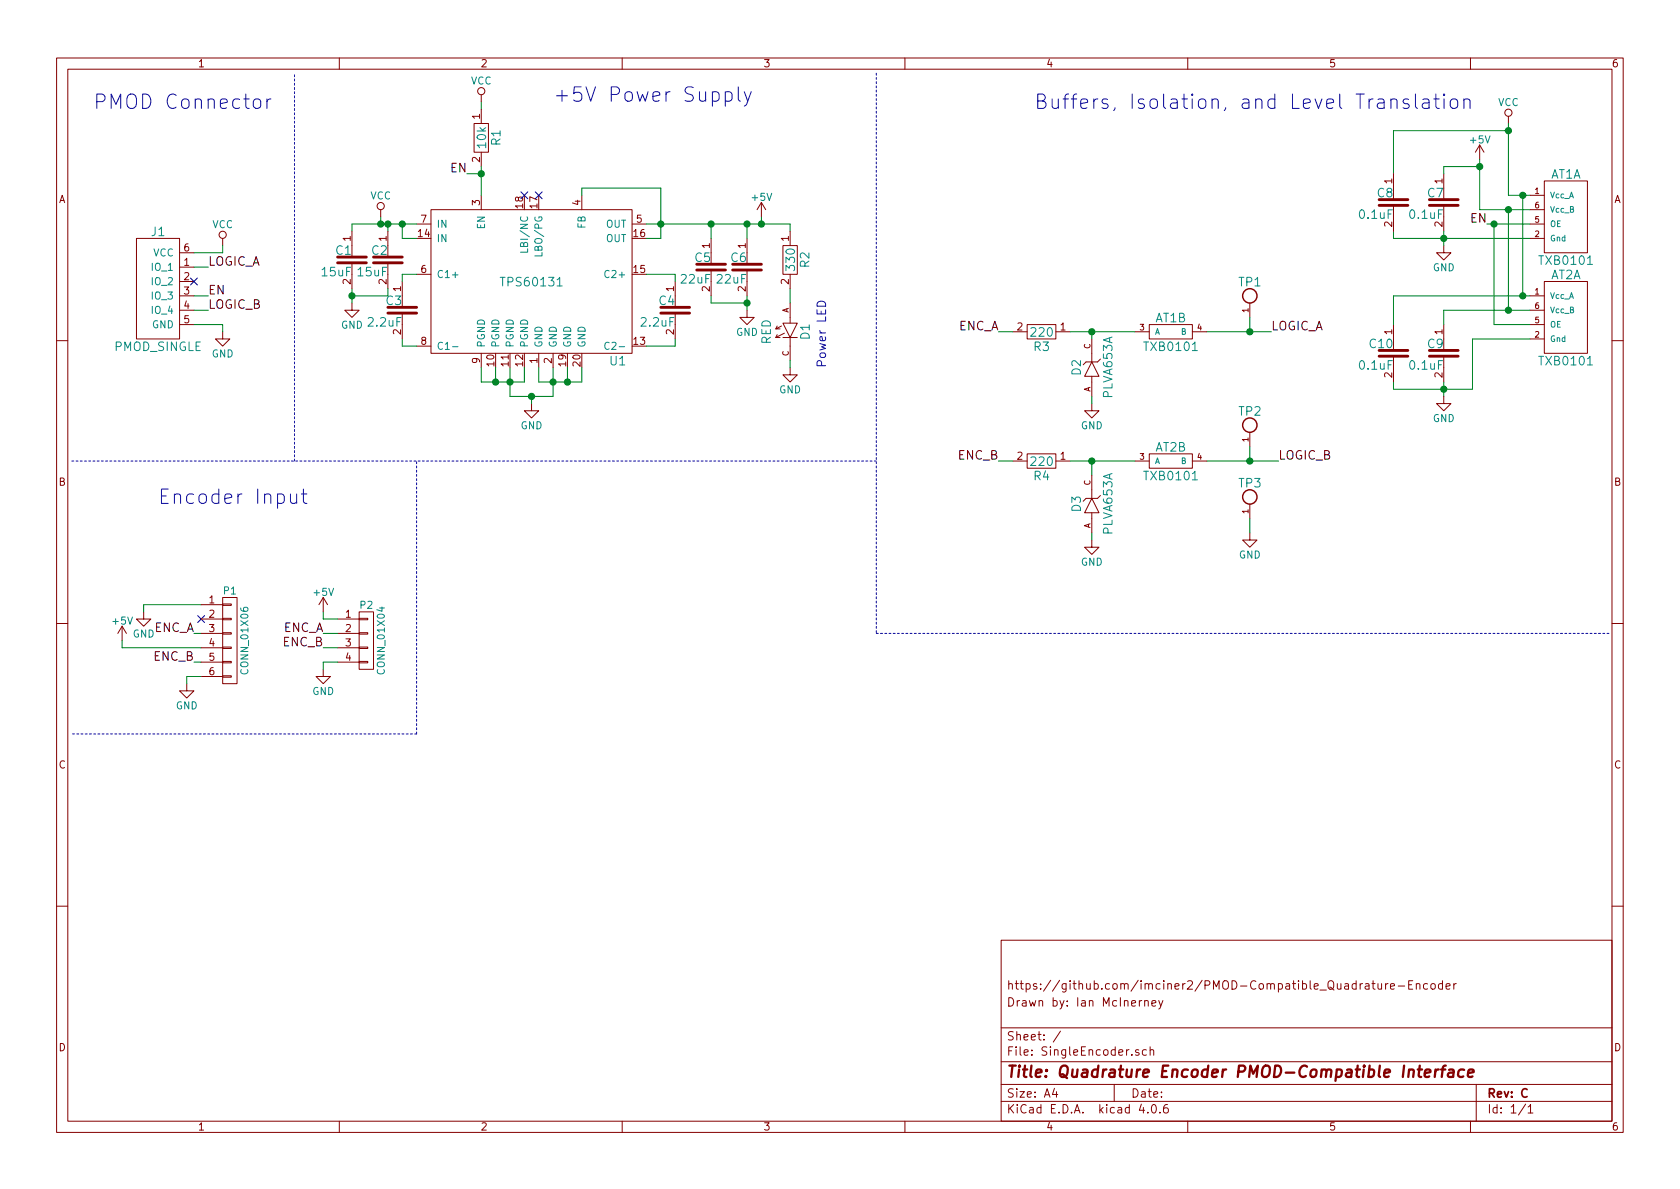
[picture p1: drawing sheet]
EESchema Schematic File Version 2
LIBS:Amplifiers
LIBS:Connectors
LIBS:DataStorage
LIBS:Diodes
LIBS:Microprocessors
LIBS:MiscellaneousDevices
LIBS:Passives
LIBS:PMOD
LIBS:PowerComponents
LIBS:RepeaterParts
LIBS:RF_OEM_Parts
LIBS:Sensors
LIBS:TransistorParts
LIBS:LogicDevices
LIBS:SingleEncoder-cache
EELAYER 25 0
EELAYER END
$Descr A4 11693 8268
encoding utf-8
Sheet 1 1
Title "Quadrature Encoder PMOD-Compatible Interface"
Date ""
Rev "C"
Comp ""
Comment1 "Drawn by: Ian McInerney"
Comment2 "https://github.com/imciner2/PMOD-Compatible_Quadrature-Encoder"
Comment3 ""
Comment4 ""
$EndDescr
$Comp
L TPS60131 U1
U 1 1
P 3700 1950
F 0 "U1" H 4300 1400 60  0000 C CNN
F 1 "TPS60131" H 3700 1950 60  0000 C CNN
F 2 "SMD:SSOP_20_4.5mm_6.6mm_0.65mm_PWP" H 3300 1700 60  0001 C CNN
F 3 "http://www.ti.com/lit/ds/symlink/tps60130.pdf" H 3300 1700 60  0001 C CNN
F 4 "296-2272-5-ND" H 3700 1950 60  0001 C CNN "DigikeyNumber"
F 5 "Texas Instruments" H 3700 1950 60  0001 C CNN "Manufacturer"
F 6 "TPS60131PWP" H 3700 1950 60  0001 C CNN "ManufacturerNumber"
	1    3700 1950
	1    0    0    -1  
$EndComp
$Comp
L PMOD_SINGLE J1
U 1 1
P 1100 2000
F 0 "J1" H 1100 2400 60  0000 C CNN
F 1 "PMOD_SINGLE" H 1100 1600 60  0000 C CNN
F 2 "Connectors:PMOD_SINGLE_MALE" H 1250 2000 60  0001 C CNN
F 3 "" H 1250 2000 60  0000 C CNN
F 4 "609-3313-ND" H 1100 2000 60  0001 C CNN "DigikeyNumber"
F 5 "FCI" H 1100 2000 60  0001 C CNN "Manufacturer"
F 6 "68016-106HLF" H 1100 2000 60  0001 C CNN "ManufacturerNumber"
	1    1100 2000
	1    0    0    -1  
$EndComp
$Comp
L GND #PWR01
U 1 1
P 1550 2300
F 0 "#PWR01" H 1550 2050 50  0001 C CNN
F 1 "GND" H 1550 2150 50  0000 C CNN
F 2 "" H 1550 2300 60  0000 C CNN
F 3 "" H 1550 2300 60  0000 C CNN
	1    1550 2300
	1    0    0    -1  
$EndComp
$Comp
L VCC #PWR02
U 1 1
P 1550 1700
F 0 "#PWR02" H 1550 1550 50  0001 C CNN
F 1 "VCC" H 1550 1850 50  0000 C CNN
F 2 "" H 1550 1700 60  0000 C CNN
F 3 "" H 1550 1700 60  0000 C CNN
	1    1550 1700
	1    0    0    -1  
$EndComp
Wire Wire Line
	1550 1700 1550 1750
Wire Wire Line
	1550 1750 1350 1750
Wire Wire Line
	1550 2250 1550 2300
Wire Wire Line
	1350 2250 1550 2250
Wire Wire Line
	2450 1550 2900 1550
Wire Wire Line
	2650 1550 2650 1500
Wire Wire Line
	2900 1650 2800 1650
Wire Wire Line
	2800 1650 2800 1550
Connection ~ 2800 1550
$Comp
L RES R1
U 1 1
P 3350 950
F 0 "R1" V 3450 950 60  0000 C CNN
F 1 "10k" V 3350 950 60  0000 C CNN
F 2 "SMD:SMD_0805" V 3090 850 60  0001 C CNN
F 3 "" V 3190 950 60  0001 C CNN
F 4 "RMCF0805FT10K0CT-ND" H 3350 950 60  0001 C CNN "DigikeyNumber"
F 5 "Stackpole Electronics Inc" H 3350 950 60  0001 C CNN "Manufacturer"
F 6 "RMCF0805FT10K0" H 3350 950 60  0001 C CNN "ManufacturerNumber"
	1    3350 950 
	1    0    0    -1  
$EndComp
Wire Wire Line
	3350 1150 3350 1350
Text Label 3250 1200 2    60   ~ 0
EN
Connection ~ 3350 1200
Wire Wire Line
	3350 750  3350 700 
$Comp
L VCC #PWR03
U 1 1
P 2650 1500
F 0 "#PWR03" H 2650 1350 50  0001 C CNN
F 1 "VCC" H 2650 1650 50  0000 C CNN
F 2 "" H 2650 1500 60  0000 C CNN
F 3 "" H 2650 1500 60  0000 C CNN
	1    2650 1500
	1    0    0    -1  
$EndComp
$Comp
L CAP C3
U 1 1
P 2800 2150
F 0 "C3" H 2800 2220 60  0000 R CNN
F 1 "2.2uF" H 2800 2070 60  0000 R CNN
F 2 "SMD:SMD_0805" V 2540 2050 60  0001 C CNN
F 3 "" V 2640 2150 60  0001 C CNN
F 4 "311-3425-1-ND" H 2800 2150 60  0001 C CNN "DigikeyNumber"
F 5 "Yageo" H 2800 2150 60  0001 C CNN "Manufacturer"
F 6 "CC0805KRX5R6BB225" H 2800 2150 60  0001 C CNN "ManufacturerNumber"
	1    2800 2150
	1    0    0    -1  
$EndComp
$Comp
L CAP C4
U 1 1
P 4700 2150
F 0 "C4" H 4700 2220 60  0000 R CNN
F 1 "2.2uF" H 4700 2070 60  0000 R CNN
F 2 "SMD:SMD_0805" V 4440 2050 60  0001 C CNN
F 3 "" V 4540 2150 60  0001 C CNN
F 4 "311-3425-1-ND" H 4700 2150 60  0001 C CNN "DigikeyNumber"
F 5 "Yageo" H 4700 2150 60  0001 C CNN "Manufacturer"
F 6 "CC0805KRX5R6BB225" H 4700 2150 60  0001 C CNN "ManufacturerNumber"
	1    4700 2150
	1    0    0    -1  
$EndComp
Wire Wire Line
	2900 1900 2800 1900
Wire Wire Line
	2800 1900 2800 1950
Wire Wire Line
	2800 2350 2800 2400
Wire Wire Line
	2800 2400 2900 2400
Wire Wire Line
	4700 2350 4700 2400
Wire Wire Line
	4700 2400 4500 2400
Wire Wire Line
	4700 1950 4700 1900
Wire Wire Line
	4700 1900 4500 1900
Text Label 1450 2050 0    60   ~ 0
EN
Text Label 1450 1850 0    60   ~ 0
LOGIC_A
Text Label 1450 2150 0    60   ~ 0
LOGIC_B
Wire Wire Line
	1450 1850 1350 1850
Wire Wire Line
	1450 2050 1350 2050
$Comp
L VCC #PWR04
U 1 1
P 3350 700
F 0 "#PWR04" H 3350 550 50  0001 C CNN
F 1 "VCC" H 3350 850 50  0000 C CNN
F 2 "" H 3350 700 60  0000 C CNN
F 3 "" H 3350 700 60  0000 C CNN
	1    3350 700 
	1    0    0    -1  
$EndComp
$Comp
L CAP C6
U 1 1
P 5200 1850
F 0 "C6" H 5200 1920 60  0000 R CNN
F 1 "22uF" H 5200 1770 60  0000 R CNN
F 2 "SMD:SMD_0805" V 4940 1750 60  0001 C CNN
F 3 "" V 5040 1850 60  0001 C CNN
F 4 "1276-6786-1-ND" H 5200 1850 60  0001 C CNN "DigikeyNumber"
F 5 "Samsung Electro-Mechanics America, Inc." H 5200 1850 60  0001 C CNN "Manufacturer"
F 6 "CL21A226KPCLRNC" H 5200 1850 60  0001 C CNN "ManufacturerNumber"
	1    5200 1850
	1    0    0    -1  
$EndComp
$Comp
L GND #PWR05
U 1 1
P 5200 2150
F 0 "#PWR05" H 5200 1900 50  0001 C CNN
F 1 "GND" H 5200 2000 50  0000 C CNN
F 2 "" H 5200 2150 60  0000 C CNN
F 3 "" H 5200 2150 60  0000 C CNN
	1    5200 2150
	1    0    0    -1  
$EndComp
Wire Wire Line
	5200 2050 5200 2150
Wire Wire Line
	5200 1550 5200 1650
Wire Wire Line
	4500 1550 5500 1550
Wire Wire Line
	4600 1650 4500 1650
Connection ~ 4600 1550
$Comp
L +5V #PWR06
U 1 1
P 5300 1500
F 0 "#PWR06" H 5300 1350 50  0001 C CNN
F 1 "+5V" H 5300 1640 50  0000 C CNN
F 2 "" H 5300 1500 60  0000 C CNN
F 3 "" H 5300 1500 60  0000 C CNN
	1    5300 1500
	1    0    0    -1  
$EndComp
Wire Wire Line
	5300 1550 5300 1500
Wire Wire Line
	4600 1300 4600 1650
Wire Wire Line
	4050 1350 4050 1300
Wire Wire Line
	4050 1300 4600 1300
Wire Wire Line
	3250 1200 3350 1200
$Comp
L CAP C1
U 1 1
P 2450 1800
F 0 "C1" H 2450 1870 60  0000 R CNN
F 1 "15uF" H 2450 1720 60  0000 R CNN
F 2 "SMD:SMD_0805" V 2190 1700 60  0001 C CNN
F 3 "" V 2290 1800 60  0001 C CNN
F 4 "445-14362-1-ND" H 2450 1800 60  0001 C CNN "DigikeyNumber"
F 5 "TDK Corporation" H 2450 1800 60  0001 C CNN "Manufacturer"
F 6 "C2012X5R1A156M085AC" H 2450 1800 60  0001 C CNN "ManufacturerNumber"
	1    2450 1800
	1    0    0    -1  
$EndComp
$Comp
L GND #PWR07
U 1 1
P 2450 2100
F 0 "#PWR07" H 2450 1850 50  0001 C CNN
F 1 "GND" H 2450 1950 50  0000 C CNN
F 2 "" H 2450 2100 60  0000 C CNN
F 3 "" H 2450 2100 60  0000 C CNN
	1    2450 2100
	1    0    0    -1  
$EndComp
Wire Wire Line
	2450 1600 2450 1550
Connection ~ 2650 1550
Wire Wire Line
	2450 2000 2450 2100
$Comp
L GND #PWR08
U 1 1
P 3700 2800
F 0 "#PWR08" H 3700 2550 50  0001 C CNN
F 1 "GND" H 3700 2650 50  0000 C CNN
F 2 "" H 3700 2800 60  0000 C CNN
F 3 "" H 3700 2800 60  0000 C CNN
	1    3700 2800
	1    0    0    -1  
$EndComp
Wire Wire Line
	3750 2550 3750 2650
Wire Wire Line
	3750 2650 4050 2650
Wire Wire Line
	4050 2650 4050 2550
Connection ~ 3950 2650
Wire Wire Line
	3850 2750 3850 2550
Connection ~ 3850 2650
Wire Wire Line
	3650 2650 3650 2550
Wire Wire Line
	3350 2650 3650 2650
Wire Wire Line
	3350 2650 3350 2550
Connection ~ 3450 2650
Wire Wire Line
	3550 2550 3550 2750
Connection ~ 3550 2650
Text Notes 650  750  0    100  ~ 0
PMOD Connector
Wire Notes Line
	6100 500  6100 4400
Wire Notes Line
	500  3200 6100 3200
Text Notes 3850 700  0    100  ~ 0
+5V Power Supply
$Comp
L GND #PWR09
U 1 1
P 1000 4250
F 0 "#PWR09" H 1000 4000 50  0001 C CNN
F 1 "GND" H 1000 4100 50  0000 C CNN
F 2 "" H 1000 4250 60  0000 C CNN
F 3 "" H 1000 4250 60  0000 C CNN
	1    1000 4250
	1    0    0    -1  
$EndComp
$Comp
L +5V #PWR010
U 1 1
P 850 4450
F 0 "#PWR010" H 850 4300 50  0001 C CNN
F 1 "+5V" H 850 4590 50  0000 C CNN
F 2 "" H 850 4450 60  0000 C CNN
F 3 "" H 850 4450 60  0000 C CNN
	1    850  4450
	1    0    0    -1  
$EndComp
Text Label 1350 4400 2    60   ~ 0
ENC_A
Text Label 1350 4600 2    60   ~ 0
ENC_B
Wire Wire Line
	1400 4200 1000 4200
Wire Wire Line
	1000 4200 1000 4250
NoConn ~ 1350 1950
NoConn ~ 3750 1350
Wire Wire Line
	1400 4500 850  4500
Wire Wire Line
	850  4500 850  4450
NoConn ~ 1400 4300
Wire Wire Line
	1400 4400 1350 4400
Wire Wire Line
	1400 4600 1350 4600
Text Notes 1100 3500 0    100  ~ 0
Encoder Input
$Comp
L CONN_01X06 P1
U 1 1
P 1600 4450
F 0 "P1" H 1600 4800 50  0000 C CNN
F 1 "CONN_01X06" V 1700 4450 50  0000 C CNN
F 2 "Connectors:DIN_CUI_SDS-50J" H 1600 4450 60  0001 C CNN
F 3 "" H 1600 4450 60  0000 C CNN
F 4 "CP-2350-ND" H 1600 4450 60  0001 C CNN "DigikeyNumber"
F 5 "CUI Inc" H 1600 4450 60  0001 C CNN "Manufacturer"
F 6 "SDS-50J" H 1600 4450 60  0001 C CNN "ManufacturerNumber"
	1    1600 4450
	1    0    0    -1  
$EndComp
$Comp
L GND #PWR011
U 1 1
P 1300 4750
F 0 "#PWR011" H 1300 4500 50  0001 C CNN
F 1 "GND" H 1300 4600 50  0000 C CNN
F 2 "" H 1300 4750 60  0000 C CNN
F 3 "" H 1300 4750 60  0000 C CNN
	1    1300 4750
	1    0    0    -1  
$EndComp
Wire Wire Line
	1400 4700 1300 4700
Wire Wire Line
	1300 4700 1300 4750
Text Label 6950 2300 2    60   ~ 0
ENC_A
Text Label 6950 3200 2    60   ~ 0
ENC_B
Wire Wire Line
	6950 3200 7050 3200
Text Notes 7200 750  0    100  ~ 0
Buffers, Isolation, and Level Translation
NoConn ~ 3650 1350
$Comp
L RES R3
U 1 1
P 7250 2300
F 0 "R3" V 7350 2300 60  0000 C CNN
F 1 "220" V 7250 2300 60  0000 C CNN
F 2 "SMD:SMD_0805" V 6990 2200 60  0001 C CNN
F 3 "" V 7090 2300 60  0001 C CNN
F 4 "P220CCT-ND" H 7250 2300 60  0001 C CNN "DigikeyNumber"
F 5 "Panasonic Electronic Components" H 7250 2300 60  0001 C CNN "Manufacturer"
F 6 "ERJ-6ENF2200V" H 7250 2300 60  0001 C CNN "ManufacturerNumber"
	1    7250 2300
	0    1    1    0   
$EndComp
$Comp
L RES R4
U 1 1
P 7250 3200
F 0 "R4" V 7350 3200 60  0000 C CNN
F 1 "220" V 7250 3200 60  0000 C CNN
F 2 "SMD:SMD_0805" V 6990 3100 60  0001 C CNN
F 3 "" V 7090 3200 60  0001 C CNN
F 4 "P220CCT-ND" H 7250 3200 60  0001 C CNN "DigikeyNumber"
F 5 "Panasonic Electronic Components" H 7250 3200 60  0001 C CNN "Manufacturer"
F 6 "ERJ-6ENF2200V" H 7250 3200 60  0001 C CNN "ManufacturerNumber"
	1    7250 3200
	0    1    1    0   
$EndComp
$Comp
L GND #PWR012
U 1 1
P 10050 1700
F 0 "#PWR012" H 10050 1450 50  0001 C CNN
F 1 "GND" H 10050 1550 50  0000 C CNN
F 2 "" H 10050 1700 60  0000 C CNN
F 3 "" H 10050 1700 60  0000 C CNN
	1    10050 1700
	1    0    0    -1  
$EndComp
Wire Wire Line
	8400 3200 8900 3200
Text Label 8900 3200 0    60   ~ 0
LOGIC_B
Text Label 8850 2300 0    60   ~ 0
LOGIC_A
Wire Notes Line
	6100 4400 11200 4400
$Comp
L RES R2
U 1 1
P 5500 1800
F 0 "R2" V 5600 1800 60  0000 C CNN
F 1 "330" V 5500 1800 60  0000 C CNN
F 2 "SMD:SMD_0805" V 5240 1700 60  0001 C CNN
F 3 "" V 5340 1800 60  0001 C CNN
F 4 "P330CCT-ND" H 5500 1800 60  0001 C CNN "DigikeyNumber"
F 5 "Panasonic Electronic Components" H 5500 1800 60  0001 C CNN "Manufacturer"
F 6 "ERJ-6ENF3300V" H 5500 1800 60  0001 C CNN "ManufacturerNumber"
	1    5500 1800
	1    0    0    -1  
$EndComp
$Comp
L D_LED D1
U 1 1
P 5500 2300
F 0 "D1" V 5390 2300 60  0000 C CNN
F 1 "RED" V 5660 2300 60  0000 C CNN
F 2 "LEDs:LED_1206" H 5500 2280 60  0001 C CNN
F 3 "" H 5500 2280 60  0001 C CNN
F 4 "754-1137-1-ND" H 5500 2300 60  0001 C CNN "DigikeyNumber"
F 5 "Kingbright" H 5500 2300 60  0001 C CNN "Manufacturer"
F 6 "APT3216EC" H 5500 2300 60  0001 C CNN "ManufacturerNumber"
	1    5500 2300
	-1   0    0    1   
$EndComp
$Comp
L GND #PWR013
U 1 1
P 5500 2550
F 0 "#PWR013" H 5500 2300 50  0001 C CNN
F 1 "GND" H 5500 2400 50  0000 C CNN
F 2 "" H 5500 2550 60  0000 C CNN
F 3 "" H 5500 2550 60  0000 C CNN
	1    5500 2550
	1    0    0    -1  
$EndComp
Wire Wire Line
	5500 2500 5500 2550
Wire Wire Line
	5500 2000 5500 2100
Wire Wire Line
	5500 1550 5500 1600
Connection ~ 5300 1550
Text Notes 5750 2550 1    60   ~ 0
Power LED
$Comp
L TEST_POINT TP1
U 1 1
P 8700 2100
F 0 "TP1" H 8700 2250 60  0000 C CNN
F 1 "TEST_POINT" H 8700 2350 60  0001 C CNN
F 2 "Connectors:TESTPOINT_063" H 8700 2100 60  0001 C CNN
F 3 "http://www.keyelco.com/product-pdf.cfm?p=1322" H 8700 2100 60  0001 C CNN
F 4 "36-5013-ND" H 8700 2100 60  0001 C CNN "DigikeyNumber"
F 5 "Keystone Electronics" H 8700 2100 60  0001 C CNN "Manufacturer"
F 6 "5013" H 8700 2100 60  0001 C CNN "ManufacturerNumber"
	1    8700 2100
	1    0    0    -1  
$EndComp
$Comp
L TEST_POINT TP2
U 1 1
P 8700 3000
F 0 "TP2" H 8700 3150 60  0000 C CNN
F 1 "TEST_POINT" H 8700 3250 60  0001 C CNN
F 2 "Connectors:TESTPOINT_063" H 8700 3000 60  0001 C CNN
F 3 "http://www.keyelco.com/product-pdf.cfm?p=1322" H 8700 3000 60  0001 C CNN
F 4 "36-5013-ND" H 8700 3000 60  0001 C CNN "DigikeyNumber"
F 5 "Keystone Electronics" H 8700 3000 60  0001 C CNN "Manufacturer"
F 6 "5013" H 8700 3000 60  0001 C CNN "ManufacturerNumber"
	1    8700 3000
	1    0    0    -1  
$EndComp
Wire Wire Line
	8700 3100 8700 3200
Connection ~ 8700 3200
$Comp
L TEST_POINT TP3
U 1 1
P 8700 3500
F 0 "TP3" H 8700 3650 60  0000 C CNN
F 1 "TEST_POINT" H 8700 3750 60  0001 C CNN
F 2 "Connectors:TESTPOINT_063" H 8700 3500 60  0001 C CNN
F 3 "http://www.keyelco.com/product-pdf.cfm?p=1320" H 8700 3500 60  0001 C CNN
F 4 "36-5011-ND" H 8700 3500 60  0001 C CNN "DigikeyNumber"
F 5 "Keystone Electronics" H 8700 3500 60  0001 C CNN "Manufacturer"
F 6 "5011" H 8700 3500 60  0001 C CNN "ManufacturerNumber"
	1    8700 3500
	1    0    0    -1  
$EndComp
$Comp
L GND #PWR014
U 1 1
P 8700 3700
F 0 "#PWR014" H 8700 3450 50  0001 C CNN
F 1 "GND" H 8700 3550 50  0000 C CNN
F 2 "" H 8700 3700 60  0000 C CNN
F 3 "" H 8700 3700 60  0000 C CNN
	1    8700 3700
	1    0    0    -1  
$EndComp
Wire Wire Line
	8700 3600 8700 3700
$Comp
L CAP C2
U 1 1
P 2700 1800
F 0 "C2" H 2700 1870 60  0000 R CNN
F 1 "15uF" H 2700 1720 60  0000 R CNN
F 2 "SMD:SMD_0805" V 2440 1700 60  0001 C CNN
F 3 "" V 2540 1800 60  0001 C CNN
F 4 "445-14362-1-ND" H 2700 1800 60  0001 C CNN "DigikeyNumber"
F 5 "TDK Corporation" H 2700 1800 60  0001 C CNN "Manufacturer"
F 6 "C2012X5R1A156M085AC" H 2700 1800 60  0001 C CNN "ManufacturerNumber"
	1    2700 1800
	1    0    0    -1  
$EndComp
Wire Wire Line
	2700 2000 2700 2050
Wire Wire Line
	2700 2050 2450 2050
Connection ~ 2450 2050
Wire Wire Line
	2700 1600 2700 1550
Connection ~ 2700 1550
$Comp
L CAP C5
U 1 1
P 4950 1850
F 0 "C5" H 4950 1920 60  0000 R CNN
F 1 "22uF" H 4950 1770 60  0000 R CNN
F 2 "SMD:SMD_0805" V 4690 1750 60  0001 C CNN
F 3 "" V 4790 1850 60  0001 C CNN
F 4 "1276-6786-1-ND" H 4950 1850 60  0001 C CNN "DigikeyNumber"
F 5 "Samsung Electro-Mechanics America, Inc." H 4950 1850 60  0001 C CNN "Manufacturer"
F 6 "CL21A226KPCLRNC" H 4950 1850 60  0001 C CNN "ManufacturerNumber"
	1    4950 1850
	1    0    0    -1  
$EndComp
Wire Wire Line
	4950 1650 4950 1550
Wire Wire Line
	4950 2050 4950 2100
Wire Wire Line
	4950 2100 5200 2100
Connection ~ 5200 2100
Connection ~ 5200 1550
Connection ~ 4950 1550
Wire Wire Line
	3450 2550 3450 2650
Wire Wire Line
	3950 2550 3950 2650
Wire Wire Line
	3700 2750 3700 2800
Connection ~ 3700 2750
Wire Wire Line
	3550 2750 3850 2750
$Comp
L CONN_01X04 P2
U 1 1
P 2550 4450
F 0 "P2" H 2550 4700 50  0000 C CNN
F 1 "CONN_01X04" V 2650 4450 50  0000 C CNN
F 2 "Connectors:CONN_2.54mm_1x4" H 2550 4450 60  0001 C CNN
F 3 "" H 2550 4450 60  0000 C CNN
	1    2550 4450
	1    0    0    -1  
$EndComp
$Comp
L GND #PWR015
U 1 1
P 2250 4650
F 0 "#PWR015" H 2250 4400 50  0001 C CNN
F 1 "GND" H 2250 4500 50  0000 C CNN
F 2 "" H 2250 4650 60  0000 C CNN
F 3 "" H 2250 4650 60  0000 C CNN
	1    2250 4650
	1    0    0    -1  
$EndComp
$Comp
L +5V #PWR016
U 1 1
P 2250 4250
F 0 "#PWR016" H 2250 4100 50  0001 C CNN
F 1 "+5V" H 2250 4390 50  0000 C CNN
F 2 "" H 2250 4250 60  0000 C CNN
F 3 "" H 2250 4250 60  0000 C CNN
	1    2250 4250
	1    0    0    -1  
$EndComp
Text Label 2250 4400 2    60   ~ 0
ENC_A
Text Label 2250 4500 2    60   ~ 0
ENC_B
Wire Wire Line
	2350 4600 2250 4600
Wire Wire Line
	2250 4600 2250 4650
Wire Wire Line
	2250 4500 2350 4500
Wire Wire Line
	2350 4400 2250 4400
Wire Wire Line
	2250 4250 2250 4300
Wire Wire Line
	2250 4300 2350 4300
Wire Notes Line
	2050 3200 2050 500 
Wire Notes Line
	2900 5100 2900 3200
Wire Notes Line
	2900 5100 500  5100
Wire Wire Line
	8400 2300 8850 2300
Wire Wire Line
	8700 2200 8700 2300
Connection ~ 8700 2300
$Comp
L +5V #PWR017
U 1 1
P 10300 1100
F 0 "#PWR017" H 10300 950 50  0001 C CNN
F 1 "+5V" H 10300 1240 50  0000 C CNN
F 2 "" H 10300 1100 60  0000 C CNN
F 3 "" H 10300 1100 60  0000 C CNN
	1    10300 1100
	1    0    0    -1  
$EndComp
Wire Wire Line
	10300 1100 10300 1450
$Comp
L VCC #PWR018
U 1 1
P 10500 850
F 0 "#PWR018" H 10500 700 50  0001 C CNN
F 1 "VCC" H 10500 1000 50  0000 C CNN
F 2 "" H 10500 850 60  0000 C CNN
F 3 "" H 10500 850 60  0000 C CNN
	1    10500 850 
	1    0    0    -1  
$EndComp
Wire Wire Line
	7450 3200 7900 3200
Wire Wire Line
	10500 850  10500 1350
Wire Wire Line
	10500 1350 10650 1350
Wire Wire Line
	10300 1450 10650 1450
Wire Wire Line
	9700 1650 10650 1650
Text Label 10350 1550 2    60   ~ 0
EN
$Comp
L CAP C7
U 1 1
P 10050 1400
F 0 "C7" H 10050 1470 60  0000 R CNN
F 1 "0.1uF" H 10050 1320 60  0000 R CNN
F 2 "SMD:SMD_0805" V 9790 1300 60  0001 C CNN
F 3 "" V 9890 1400 60  0001 C CNN
F 4 "311-1141-1-ND" H 10050 1400 60  0001 C CNN "DigikeyNumber"
F 5 "Yageo" H 10050 1400 60  0001 C CNN "Manufacturer"
F 6 "CC0805KRX7R8BB104" H 10050 1400 60  0001 C CNN "ManufacturerNumber"
	1    10050 1400
	1    0    0    -1  
$EndComp
$Comp
L CAP C9
U 1 1
P 10050 2450
F 0 "C9" H 10050 2520 60  0000 R CNN
F 1 "0.1uF" H 10050 2370 60  0000 R CNN
F 2 "SMD:SMD_0805" V 9790 2350 60  0001 C CNN
F 3 "" V 9890 2450 60  0001 C CNN
F 4 "311-1141-1-ND" H 10050 2450 60  0001 C CNN "DigikeyNumber"
F 5 "Yageo" H 10050 2450 60  0001 C CNN "Manufacturer"
F 6 "CC0805KRX7R8BB104" H 10050 2450 60  0001 C CNN "ManufacturerNumber"
	1    10050 2450
	1    0    0    -1  
$EndComp
Wire Wire Line
	7450 2300 7900 2300
Wire Wire Line
	10050 1200 10050 1150
Wire Wire Line
	9700 1600 9700 1650
Connection ~ 10050 1650
Wire Wire Line
	9700 900  9700 1200
Wire Wire Line
	10050 1150 10300 1150
Connection ~ 10300 1150
Wire Wire Line
	9700 900  10500 900 
Connection ~ 10500 900 
$Comp
L D_ZENER D2
U 1 1
P 7600 2550
F 0 "D2" V 7490 2550 60  0000 C CNN
F 1 "PLVA653A" V 7710 2550 60  0000 C CNN
F 2 "Diodes:DIODE_SOT-23-3" H 7600 2530 60  0001 C CNN
F 3 "" H 7600 2530 60  0001 C CNN
F 4 "568-6472-1-ND" H 7600 2550 60  0001 C CNN "DigikeyNumber"
F 5 "NXP" H 7600 2550 60  0001 C CNN "Manufacturer"
F 6 "PLVA653A,215" H 7600 2550 60  0001 C CNN "ManufacturerNumber"
	1    7600 2550
	1    0    0    -1  
$EndComp
Wire Wire Line
	7050 2300 6950 2300
Wire Wire Line
	7600 2350 7600 2300
Connection ~ 7600 2300
Wire Wire Line
	7600 3300 7600 3200
Connection ~ 7600 3200
$Comp
L GND #PWR019
U 1 1
P 7600 2800
F 0 "#PWR019" H 7600 2550 50  0001 C CNN
F 1 "GND" H 7600 2650 50  0000 C CNN
F 2 "" H 7600 2800 60  0000 C CNN
F 3 "" H 7600 2800 60  0000 C CNN
	1    7600 2800
	1    0    0    -1  
$EndComp
Wire Wire Line
	7600 2800 7600 2750
$Comp
L GND #PWR020
U 1 1
P 7600 3750
F 0 "#PWR020" H 7600 3500 50  0001 C CNN
F 1 "GND" H 7600 3600 50  0000 C CNN
F 2 "" H 7600 3750 60  0000 C CNN
F 3 "" H 7600 3750 60  0000 C CNN
	1    7600 3750
	1    0    0    -1  
$EndComp
Wire Wire Line
	7600 3700 7600 3750
$Comp
L D_ZENER D3
U 1 1
P 7600 3500
F 0 "D3" V 7490 3500 60  0000 C CNN
F 1 "PLVA653A" V 7710 3500 60  0000 C CNN
F 2 "Diodes:DIODE_SOT-23-3" H 7600 3480 60  0001 C CNN
F 3 "" H 7600 3480 60  0001 C CNN
F 4 "568-6472-1-ND" H 7600 3500 60  0001 C CNN "DigikeyNumber"
F 5 "NXP" H 7600 3500 60  0001 C CNN "Manufacturer"
F 6 "PLVA653A,215" H 7600 3500 60  0001 C CNN "ManufacturerNumber"
	1    7600 3500
	1    0    0    -1  
$EndComp
Wire Wire Line
	10350 1550 10650 1550
Wire Wire Line
	1450 2150 1350 2150
$Comp
L TXB0101 AT2
U 1 1
P 10900 2200
F 0 "AT2" H 10900 2500 60  0000 C CNN
F 1 "TXB0101" H 10900 1900 60  0000 C CNN
F 2 "SMD:SOT-23-6" H 11150 2150 60  0001 C CNN
F 3 "" H 11150 2150 60  0000 C CNN
F 4 "296-21664-1-ND" H 10900 2200 60  0001 C CNN "DigikeyNumber"
F 5 "Texas Instruments" H 10900 2200 60  0001 C CNN "Manufacturer"
F 6 "TXB0101DBVR" H 10900 2200 60  0001 C CNN "ManufacturerNumber"
	1    10900 2200
	1    0    0    -1  
$EndComp
$Comp
L TXB0101 AT1
U 1 1
P 10900 1500
F 0 "AT1" H 10900 1800 60  0000 C CNN
F 1 "TXB0101" H 10900 1200 60  0000 C CNN
F 2 "SMD:SOT-23-6" H 11150 1450 60  0001 C CNN
F 3 "" H 11150 1450 60  0000 C CNN
F 4 "296-21664-1-ND" H 10900 1500 60  0001 C CNN "DigikeyNumber"
F 5 "Texas Instruments" H 10900 1500 60  0001 C CNN "Manufacturer"
F 6 "TXB0101DBVR" H 10900 1500 60  0001 C CNN "ManufacturerNumber"
	1    10900 1500
	1    0    0    -1  
$EndComp
$Comp
L TXB0101 AT1
U 2 1
P 8150 2300
F 0 "AT1" H 8150 2400 60  0000 C CNN
F 1 "TXB0101" H 8150 2200 60  0000 C CNN
F 2 "SMD:SOT-23-6" H 8400 2250 60  0001 C CNN
F 3 "" H 8400 2250 60  0000 C CNN
F 4 "296-21664-1-ND" H 8150 2300 60  0001 C CNN "DigikeyNumber"
F 5 "Texas Instruments" H 8150 2300 60  0001 C CNN "Manufacturer"
F 6 "TXB0101DBVR" H 8150 2300 60  0001 C CNN "ManufacturerNumber"
	2    8150 2300
	1    0    0    -1  
$EndComp
$Comp
L TXB0101 AT2
U 2 1
P 8150 3200
F 0 "AT2" H 8150 3300 60  0000 C CNN
F 1 "TXB0101" H 8150 3100 60  0000 C CNN
F 2 "SMD:SOT-23-6" H 8400 3150 60  0001 C CNN
F 3 "" H 8400 3150 60  0000 C CNN
F 4 "296-21664-1-ND" H 8150 3200 60  0001 C CNN "DigikeyNumber"
F 5 "Texas Instruments" H 8150 3200 60  0001 C CNN "Manufacturer"
F 6 "TXB0101DBVR" H 8150 3200 60  0001 C CNN "ManufacturerNumber"
	2    8150 3200
	1    0    0    -1  
$EndComp
Wire Wire Line
	10400 2250 10650 2250
Wire Wire Line
	10400 1550 10400 2250
Connection ~ 10400 1550
Wire Wire Line
	10050 2150 10650 2150
Wire Wire Line
	10500 2150 10500 1450
Connection ~ 10500 1450
Wire Wire Line
	9700 2050 10650 2050
Wire Wire Line
	10600 2050 10600 1350
Connection ~ 10600 1350
$Comp
L CAP C8
U 1 1
P 9700 1400
F 0 "C8" H 9700 1470 60  0000 R CNN
F 1 "0.1uF" H 9700 1320 60  0000 R CNN
F 2 "SMD:SMD_0805" V 9440 1300 60  0001 C CNN
F 3 "" V 9540 1400 60  0001 C CNN
F 4 "311-1141-1-ND" H 9700 1400 60  0001 C CNN "DigikeyNumber"
F 5 "Yageo" H 9700 1400 60  0001 C CNN "Manufacturer"
F 6 "CC0805KRX7R8BB104" H 9700 1400 60  0001 C CNN "ManufacturerNumber"
	1    9700 1400
	1    0    0    -1  
$EndComp
Wire Wire Line
	10050 2150 10050 2250
Connection ~ 10500 2150
$Comp
L CAP C10
U 1 1
P 9700 2450
F 0 "C10" H 9700 2520 60  0000 R CNN
F 1 "0.1uF" H 9700 2370 60  0000 R CNN
F 2 "SMD:SMD_0805" V 9440 2350 60  0001 C CNN
F 3 "" V 9540 2450 60  0001 C CNN
F 4 "311-1141-1-ND" H 9700 2450 60  0001 C CNN "DigikeyNumber"
F 5 "Yageo" H 9700 2450 60  0001 C CNN "Manufacturer"
F 6 "CC0805KRX7R8BB104" H 9700 2450 60  0001 C CNN "ManufacturerNumber"
	1    9700 2450
	1    0    0    -1  
$EndComp
Wire Wire Line
	9700 2050 9700 2250
Connection ~ 10600 2050
Wire Wire Line
	10050 1600 10050 1700
Wire Wire Line
	9700 2650 9700 2700
Wire Wire Line
	9700 2700 10250 2700
Wire Wire Line
	10050 2650 10050 2750
$Comp
L GND #PWR021
U 1 1
P 10050 2750
F 0 "#PWR021" H 10050 2500 50  0001 C CNN
F 1 "GND" H 10050 2600 50  0000 C CNN
F 2 "" H 10050 2750 60  0000 C CNN
F 3 "" H 10050 2750 60  0000 C CNN
	1    10050 2750
	1    0    0    -1  
$EndComp
Connection ~ 10050 2700
Wire Wire Line
	10250 2350 10650 2350
Wire Wire Line
	10250 2700 10250 2350
$EndSCHEMATC
